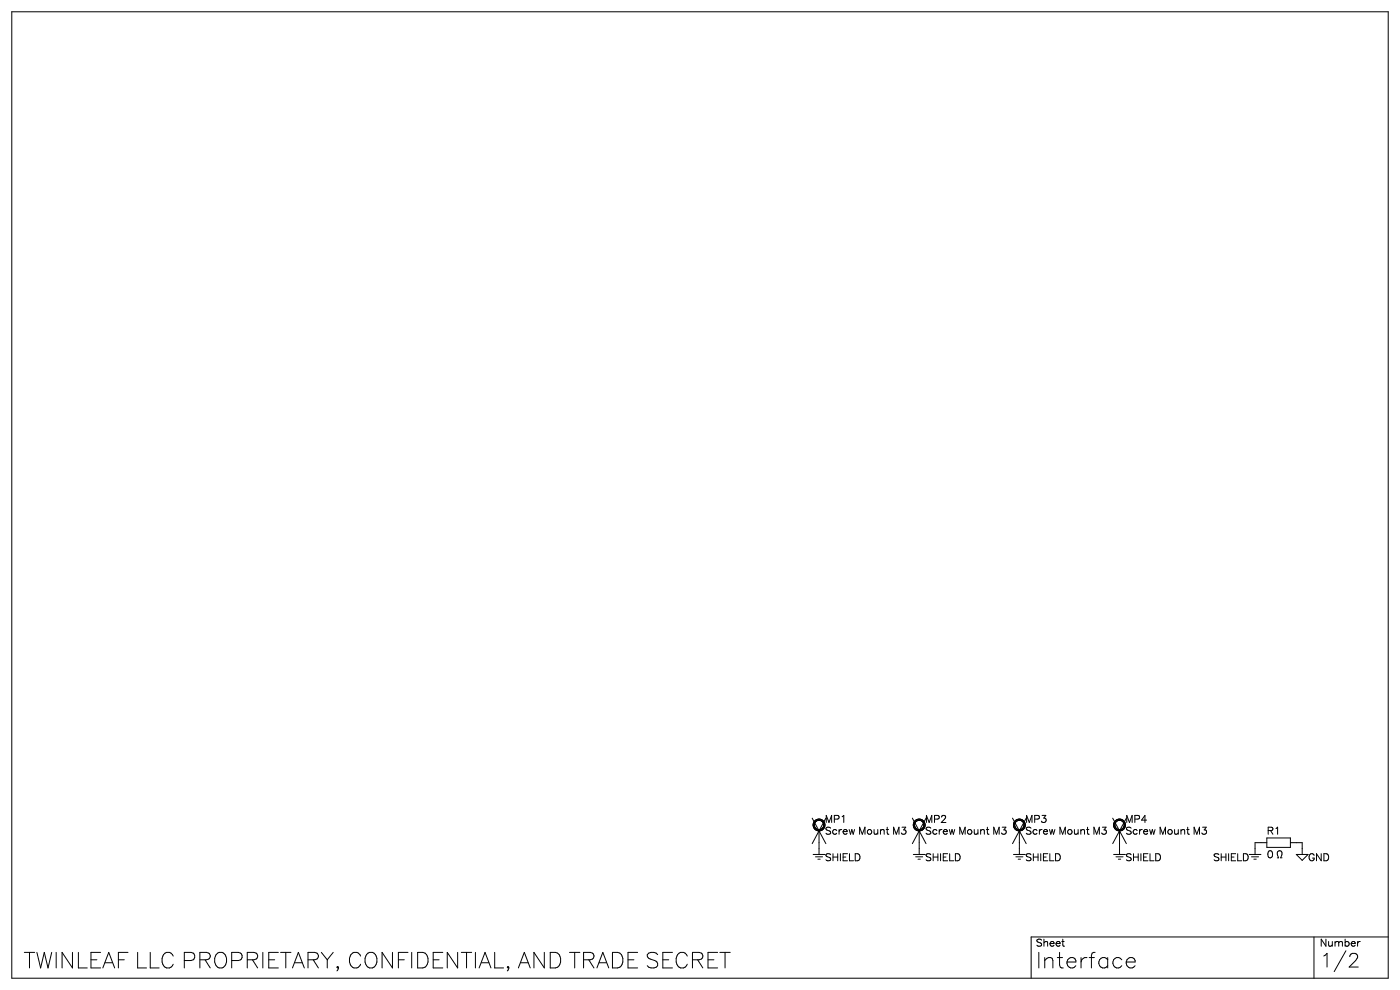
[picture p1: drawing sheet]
<svg xmlns="http://www.w3.org/2000/svg" width="297mm" height="210mm" viewBox="0 0 297 210" stroke-linecap="round" stroke-linejoin="round" font-family="sans-serif">
<g fill="none" stroke="#000" stroke-width=".21">
<path d="M2.5 2.5h292v205h-292zM172.3 173.5l2.9 5.4M172.8 175.1h.1M172.8 175.1l.2 .5M172.8 174.6v.5M172.8 174.6h.1M173 175.6v.1M173 175.7l.5 .3M173 174.3l-.2 .3M173.1 174.3h-.1M173.5 176h.1M173.5 174l-.4 .3"/>
<path d="M173.6 174h.4M173.6 174h-.1M173.8 176.3v5M174 174l.1 .1M174.1 174.1l.2 .1M174.3 176.1l-.5 .2M174.3 175.8l-.7 .2M174.3 173.9l-.5-.1-.6 .1-.4 .3-.3 .5v.5l.2 .5 .5 .4 .6 .2M175.2 173.5l-2.9 5.4M193.6 173.5l2.8 5.4M193.8 175.1l.2 .7M194 175.1h.1"/>
<path d="M194 175.1l.4 .7M194 175.8h.1M194.1 175.8l.4 .3 .5 .2M194.2 174.4l-.2 .7M194.2 174.4h.1M194.4 175.8h.1M194.4 175.8l.2 .1M194.6 175.9h.1M194.6 174.1l-.4 .3M194.7 175.9l.4 .1M194.7 174.1h-.1M195 176.3v5"/>
<path d="M195.1 174h.1M195.1 174l-.4 .1M195.2 176h-.1M195.2 174l.3 .1M195.5 175.9l-.3 .1M195.5 174.1h.1M195.5 175.9h.1M195.5 174.1l.1 .1M195.5 176.1l-.5 .2M195.6 175.8l-.1 .1M195.6 173.9l-.6-.2-.6 .2-.4 .4-.2 .6M196.4 173.5l-2.8 5.4"/>
<path d="M214.8 173.5l2.9 5.4M215 175.1l.4 .8 .8 .4M215.3 175.1h.1M215.3 175.1l.1 .4M215.3 174.6v.5M215.3 174.6h.1M215.4 175.5h.1M215.4 175.5l.1 .1M215.5 175.6v.1M215.5 175.7h.1M215.6 175.7v.1M215.6 175.8l.6 .2 .6-.2"/>
<path d="M215.8 174.1l-.5 .5M215.8 174.1h.1M216.2 174l-.4 .1M216.2 176.3v5M216.2 174l.5 .1M216.2 174h.1M216.7 174.1h.1M216.7 174.1l.1 .1M216.8 176.1l-.6 .2M216.8 173.9l-.6-.2-.5 .2-.5 .4-.2 .6M217.7 173.5l-2.9 5.4M236 173.5l3 5.4"/>
<path d="M236.3 175.1l.4 .8 .8 .4M236.5 175.1h.1M236.5 175.1l.2 .5M236.6 174.6l-.1 .5M236.6 174.6h.1M236.7 175.6l.1 .1M236.8 175.7l.5 .3M236.8 174.3l-.2 .3M236.8 174.3h.1M237.3 176h.1M237.3 174l-.5 .3M237.3 174h.5"/>
<path d="M237.3 174h.1M237.5 176.3v5M237.8 174v.1M237.8 174.1l.3 .1M238 176.1l-.5 .2M238.1 175.8l-.8 .2M238.1 173.9l-.6-.2-.6 .2-.4 .4-.2 .6M239 173.5l-3 5.4M268.7 177.8h5v2h-5zM268.7 178.7h-2.5v2.6M273.7 178.7h2.6v2.6M172.5 181.3h2.5"/>
<path d="M173 181.7h1.5M173.5 182.3h.5M193.8 181.3h2.4M194.3 181.7h1.5M194.7 182.3h.6M215 181.3h2.5M215.5 181.7h1.5M216 182.3h.5M236.2 181.3h2.6M236.7 181.7h1.5M237.3 182.3h.5M265 181.3h2.5"/>
<path d="M265.5 181.7h1.5M266 182.3h.5M271 182h.3a1.15 1.15 0 0 1-.1-1.5h.3a.62 .62 0 0 1 .4 1l-.2 .5h.3M275 181.3h2.5l-1.2 1.2zM278.7 198.7v8.8M294.5 198.7h-75.7v8.8M286.2 205.1h1.9M287.7 202.4a.66 .66 0 0 1 .2 .9l-.3 .4"/>
</g>
<g font-size="5.3">
<text x="5" y="205.4">TWINLEAF LLC PROPRIETARY, CONFIDENTIAL, AND TRADE SECRET</text>
<text x="219.8" y="205.4">Interface</text>
</g>
<text font-size="4.6" x="280" y="205.2">1/2</text>
<g font-size="2.4">
<text x="175" y="177">Screw Mount M3</text>
<text x="175" y="174.5">MP1</text>
<text x="196.2" y="177">Screw Mount M3</text>
<text x="196.2" y="174.5">MP2</text>
<text x="217.5" y="177">Screw Mount M3</text>
<text x="217.5" y="174.5">MP3</text>
<text x="238.8" y="177">Screw Mount M3</text>
<text x="238.8" y="174.5">MP4</text>
<text x="268.8" y="177">R1</text>
<text x="175" y="182.6">SHIELD</text>
<text x="196.2" y="182.6">SHIELD</text>
<text x="217.5" y="182.6">SHIELD</text>
<text x="238.8" y="182.6">SHIELD</text>
<text x="256.3" y="182.6">SHIELD</text>
<text x="268.8" y="182">0</text>
<text x="277.5" y="182.6">GND</text>
<text x="219.8" y="200.7">Sheet</text>
<text x="280" y="200.7">Number</text>
</g>
</svg>
